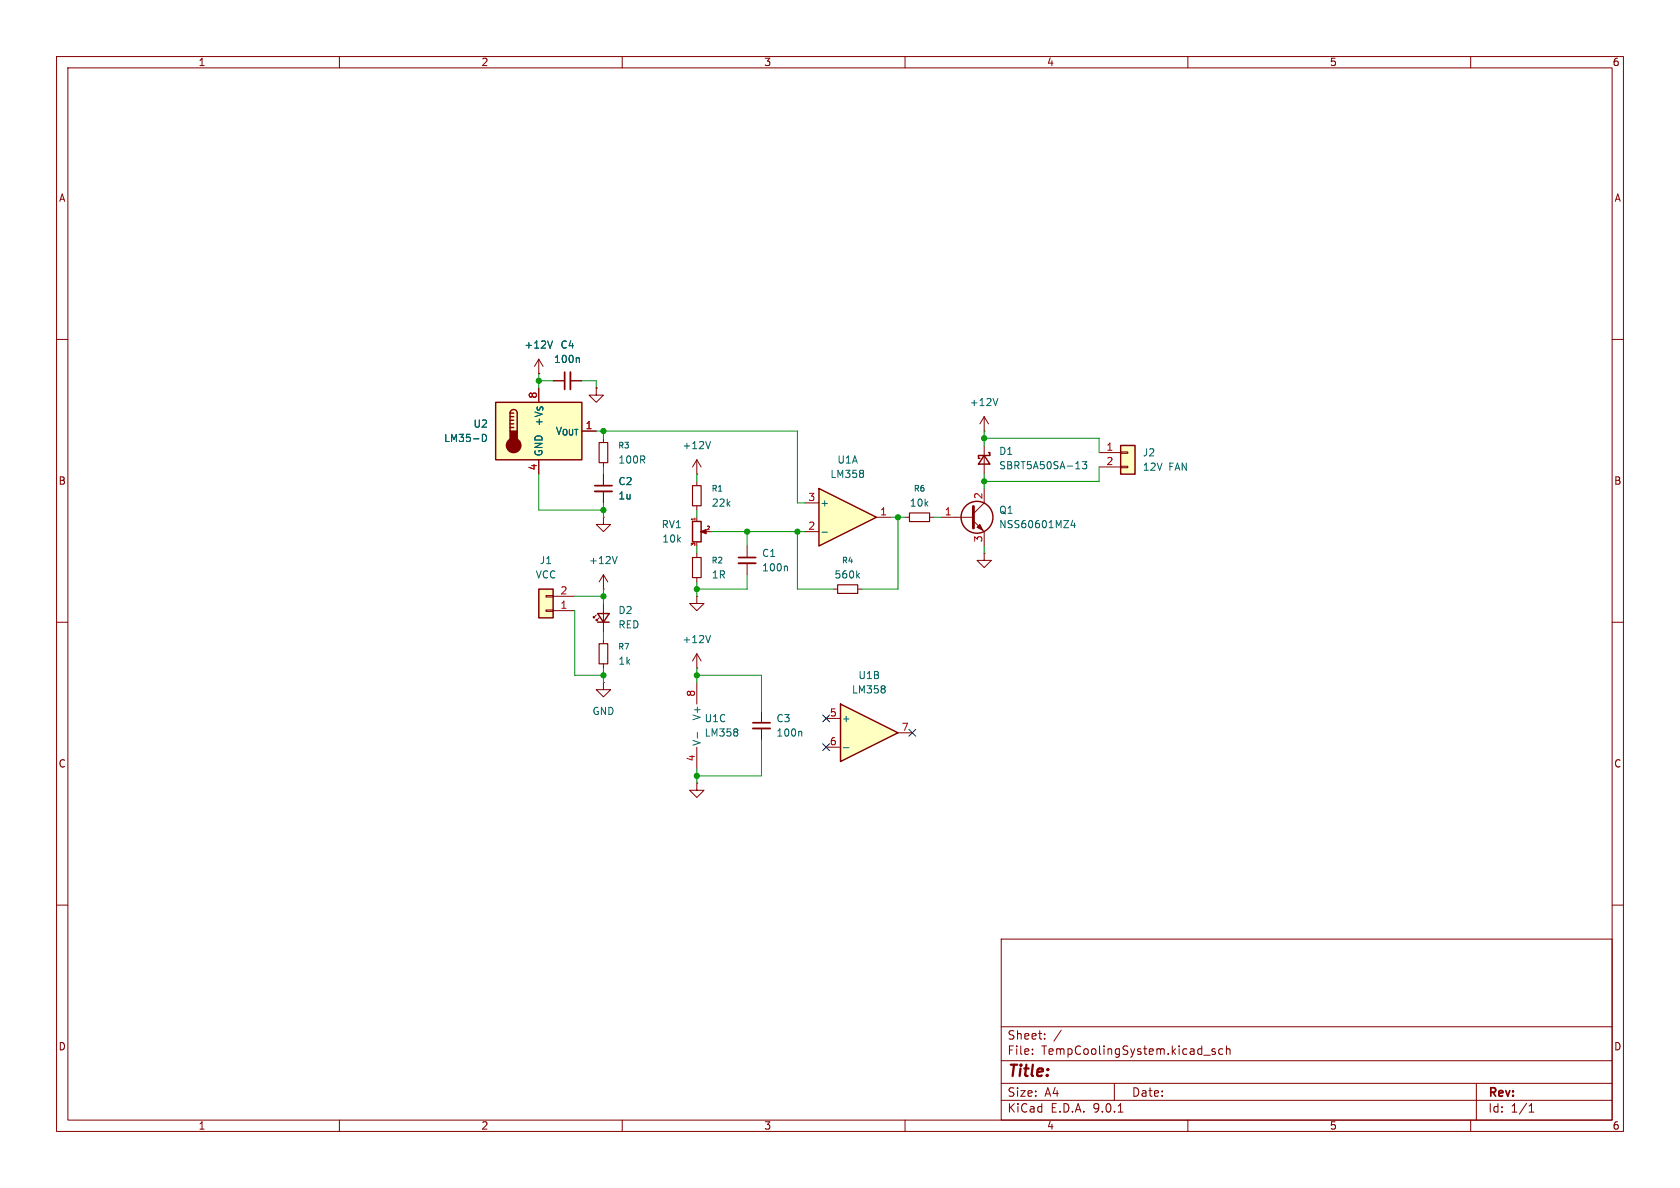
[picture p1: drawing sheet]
<svg xmlns="http://www.w3.org/2000/svg" width="297mm" height="210mm" viewBox="0 0 297 210" stroke-linecap="round" stroke-linejoin="round" font-family="sans-serif">
<g fill="none" stroke="#840000" stroke-width=".18">
<path d="M10 10h277v190h-277zM12 12h273v186h-273zM60 10v2M110 10v2M160 10v2M210 10v2M260 10v2M10 60h2M285 60h2M10 110h2M285 110h2M10 160h2"/>
<path d="M177 166h108v32h-108zM285 160h2M60 198v2M110 198v2M160 198v2M177 194.5h108M177 191.5h108M177 187.5h108M177 181.5h108M182.5 186.3v.1M182.5 185.5v.1M184.7 183.6v.1"/>
<path d="M184.7 182.8v.1M187.6 182.1l-1.3 2M197 191.5v3M197.7 196.6h.8M210 198v2M212.8 186.5h1.2M214.8 185.5l-.3-.1-.3 .2 .1 .2 .5 .2v.3h-.6M216.2 185.5l-.5-.1-.2 .3v.4l.1 .2h.6M216.8 185.5l.2-.1 .4 .1 .1 .9M216.8 184.9v1.5M260 198v2M261 191.5v6.5"/>
<path d="M270.3 196.6h.9M270.3 195.5l.4-.4v1.5"/>
</g>
<path d="M144.8 86.4l10.1 5-10.1 5.1z" fill="#ffffc2"/>
<path d="M144.8 86.4l10.1 5-10.1 5.1zM174 80.5l1 1.5h-2zM174.8 80h.2v.5h-2v.5h.2M105.7 108.5h2l-1 1.5zM105.7 110h2" fill="none" stroke="#840000" stroke-width=".25"/>
<g fill="none" stroke="#840000" stroke-width=".18">
<path d="M174 76.2h.1M174 73.7l-.8 1.2M174 73.7l.8 1.2M174 73.7v2.5M174 78.7v5.1M123.2 97.8v.8M142.2 88.9h2.6M142.2 94h2.6M154.9 91.4h2.6M105.4 108.7l-.5 .5v-.2v.2h.3M105.9 109.2l-.5 .5v-.2v.2h.3M106.7 106.7v5.1"/>
<path d="M106.7 113v.8M106.7 117.3v.8M123.2 102.1v.8"/>
</g>
<path d="M176.4 70.4l-.4 1.3M145.3 94.1h1M152.6 83.3v.3M152.6 83.8v.5M190.2 82.9h.7M191.3 81.6h.8l-.4 .5 .4 .1v.6l-.2 .1-.6-.1" fill="none" stroke="#006464" stroke-width=".18"/>
<path d="M122.4 98.6h1.6v3.5h-1.6zM105.9 113.8h1.5v3.5h-1.5z" fill="none" stroke="#840000" stroke-width=".2"/>
<path d="M198.1 78.7h2.6v5.1h-2.6z" fill="#ffffc2"/>
<path d="M198.1 78.7h2.6v5.1h-2.6z" fill="none" stroke="#840000" stroke-width=".25"/>
<path d="M198.1 79.9h1.3v.2h-1.3zM194.3 80h3.8M194.3 82.6h3.8M198.1 82.4h1.3v.3h-1.3z" fill="none" stroke="#840000" stroke-width=".18"/>
<path d="M148.6 124.5l10.1 5-10.1 5.1z" fill="#ffffc2"/>
<g fill="none" stroke="#840000" stroke-width=".25">
<path d="M148.6 124.5l10.1 5-10.1 5.1z"/>
<circle cx="172.7" cy="91.4" r="2.82"/>
</g>
<path d="M160 91.4h.8M164.3 91.4h.8M166.4 91.4h5.7M172.1 92.1l1.9 1.9v2.5M174 97.8v1.3h1.3l-1.3 1.2-1.3-1.2h1.3M174 97.8h.1M174 86.4v2.5l-1.9 1.9M146 127h2.6M146 132.1h2.6M158.7 129.5h2.6" fill="none" stroke="#840000" stroke-width=".18"/>
<path d="M189.6 92l-.3 .9h.8M189.9 92.4v.9M149.1 132.2h1M156.4 121.4v.3M156.4 121.9v.5" fill="none" stroke="#006464" stroke-width=".18"/>
<path d="M172.1 89.5v3.8" fill="none" stroke="#840000" stroke-width=".51"/>
<path d="M173.2 92.7l.5 1-1-.5z" fill="#840000" stroke="#840000" stroke-width=".18"/>
<path d="M160.8 90.7h3.5v1.5h-3.5z" fill="none" stroke="#840000" stroke-width=".2"/>
<path d="M95.2 104.1h2.6v5.1h-2.6z" fill="#ffffc2"/>
<path d="M122.4 92.2h1.6v3.6h-1.6zM95.2 104.1h2.6v5.1h-2.6z" fill="none" stroke="#840000" stroke-width=".25"/>
<g fill="none" stroke="#840000" stroke-width=".18">
<path d="M123.2 91.4v.7M123.2 95.9v.6M124.7 94h1M132.1 96.5v2.1M132.1 99.6v2M96.5 107.8h1.3v.3h-1.3zM96.5 105.3h1.3v.2h-1.3zM97.8 108h3.8M97.8 105.4h3.8M106.7 104.1h.1M106.7 101.6l-.8 1.3M106.7 101.6l.7 1.3"/>
<path d="M106.7 101.6v2.5M123.2 118.1h.1M123.2 105.4v1.3h1.3l-1.3 1.3-1.3-1.3h1.3M123.2 105.4h.1M123.2 115.6l-.8 1.2M123.2 115.6l.8 1.2M123.2 115.6v2.5M147.3 104.1h.8M151.6 104.1h.8M106.7 120.7v1.2h1.2l-1.2 1.3-1.3-1.3h1.3M106.7 120.7h.1M123.2 138.4v1.3h1.3l-1.3 1.3-1.3-1.3h1.3"/>
<path d="M123.2 138.4h.1M123.2 120.7v3.8M123.2 132.1v3.8M134.6 125.7v2.1M134.6 128.8v2"/>
</g>
<path d="M130.6 98.6h3M133.1 127.8h3" fill="none" stroke="#840000" stroke-width=".3"/>
<path d="M130.6 99.6h3M133.1 128.8h3" fill="none" stroke="#840000" stroke-width=".33"/>
<path d="M109.1 98.4l-.4 1.2M125.6 112.3l-.4 1.3M139 100.1l.2 .2v.6M151.6 101.7l.3 .5M151.9 101.3l-.4 .5M123.3 129.5v1M130.4 129v.3M130.4 129.5v.5M141.6 129.3l.1 .2v.6" fill="none" stroke="#006464" stroke-width=".18"/>
<path d="M148.1 103.4h3.5v1.5h-3.5z" fill="none" stroke="#840000" stroke-width=".2"/>
<path d="M123.8 94l1-.4v.8l-1-.4h.3z" fill="#840000" stroke="#840000" stroke-width=".18"/>
<path d="M122.9 91.6v.3" fill="none" stroke="#a90000" stroke-width=".18"/>
<path d="M87.6 71.1h15.3v10.2h-15.3z" fill="#ffffc2"/>
<path d="M87.6 71.1h15.3v10.2h-15.3zM90.2 73a.64 .64 0 0 1 .6-.6 .64 .64 0 0 1 .6 .6v3.2M90.2 73v3.2M90.2 73h.6M90.2 73.7h.6M90.2 74.3h.6M90.2 74.9h.6M90.2 75.6h.6" fill="none" stroke="#840000" stroke-width=".25"/>
<g fill="#840000" stroke="#840000" stroke-width=".25">
<path d="M90.2 76.2h1.2v1.9h-1.2z"/>
<circle cx="90.8" cy="78.7" r="1.27"/>
</g>
<g fill="none" stroke="#840000" stroke-width=".18">
<path d="M95.2 66h.1M95.2 63.5v2.5M95.2 68.6v2.5M95.2 63.5l-.7 1.3M95.2 63.5l.8 1.3M97.8 67.3h2M100.8 67.3h2.1M105.4 68.6v1.3h1.3l-1.3 1.2-1.3-1.2h1.3M105.4 68.6h.1M106.7 77.5v.7M95.2 81.3v2.5M106.7 91.4v1.3h1.2l-1.2 1.3-1.3-1.3h1.3"/>
<path d="M106.7 91.4h.1M106.7 81.8v.8M106.7 83.8v2.1M106.7 86.9v2M123.2 83.8h.1M123.2 81.3l-.8 1.3M123.2 81.3l.8 1.3M123.2 81.3v2.5M123.2 85.1v.8M123.2 89.4v.8"/>
</g>
<path d="M85.3 76.8a.64 .64 0 0 1 .7 .6 .64 .64 0 0 1-.7 .6zM97.7 60.3l-.5 1.2M102.2 63.2l.2 .2v.7M125.6 78l-.4 1.3" fill="none" stroke="#006464" stroke-width=".18"/>
<path d="M99.8 65.8v3M105.2 85.9h3" fill="none" stroke="#840000" stroke-width=".3"/>
<path d="M100.8 65.8v3M105.2 86.9h3" fill="none" stroke="#840000" stroke-width=".33"/>
<path d="M105.9 78.2h1.5v3.6h-1.5zM122.4 85.9h1.6v3.5h-1.6z" fill="none" stroke="#840000" stroke-width=".2"/>
<g fill="none" stroke="#009600" stroke-width=".18">
<path d="M95.2 66v2.6M95.2 67.3h2.6M102.9 67.3h2.5v1.3M105.4 76.2h35.6v12.7h1.2M106.7 76.2v1.3M174 76.2v2.5M174 77.5h20.3v2.5M95.2 83.8v6.4h11.5M106.7 82.6v1.2M106.7 88.9v2.5M123.2 83.8v1.3M123.2 90.2v1.2"/>
<path d="M123.2 96.5v1.3M125.7 94h16.5M132.1 94v2.5M141 94v10.1h6.3M157.5 91.4h2.5M158.7 91.4v12.7h-6.3M165.1 91.4h1.3M174 83.8v2.6M174 96.5v1.3M194.3 82.6v2.5h-20.3M101.6 108v11.4h5.1M101.6 105.4h5.1"/>
<path d="M106.7 104.1v2.6M106.7 111.8v1.2M106.7 118.1v2.6M123.2 102.9v2.5M123.2 118.1v2.6M123.2 119.4h11.4v6.3M132.1 101.6v2.5h-8.9M123.2 135.9v2.5M134.6 130.8v6.4h-11.4"/>
</g>
<path d="M145.4 126.4l1.3 1.2M145.4 131.5l1.3 1.2M146.7 126.4l-1.3 1.2M146.7 131.5l-1.3 1.2M160.7 128.9l1.2 1.2M161.9 128.9l-1.2 1.2" fill="none" stroke="#000084" stroke-width=".18"/>
<g fill="#009600" stroke="#009600" stroke-width=".18">
<circle cx="141" cy="94" r=".46"/>
<circle cx="158.7" cy="91.4" r=".46"/>
<circle cx="174" cy="77.5" r=".46"/>
<circle cx="174" cy="85.1" r=".46"/>
<circle cx="123.2" cy="104.1" r=".46"/>
<circle cx="106.7" cy="105.4" r=".46"/>
<circle cx="123.2" cy="119.4" r=".46"/>
<circle cx="123.2" cy="137.2" r=".46"/>
<circle cx="106.7" cy="119.4" r=".46"/>
<circle cx="132.1" cy="94" r=".46"/>
<circle cx="106.7" cy="76.2" r=".46"/>
<circle cx="95.2" cy="67.3" r=".46"/>
<circle cx="106.7" cy="90.2" r=".46"/>
</g>
<text font-size="2.8" fill="#840000" x="178" y="190.9">Title:</text>
<g font-size="2.1" fill="#840000">
<text x="178" y="184">Sheet:</text>
<text x="178" y="186.7">File:</text>
<text x="184.1" y="186.7">TempCoolingSystem.kicad_sch</text>
<text x="178" y="196.9">KiCad</text>
<text x="178" y="194.1">Size:</text>
<text x="184.7" y="194.1">A4</text>
<text x="185.7" y="196.9">E.D.A.</text>
<text x="193.3" y="196.9">9.0.1</text>
<text x="200" y="194.1">Date:</text>
<text x="263" y="194.3">Rev:</text>
<text x="263" y="196.9">Id:</text>
<text x="267.1" y="196.9">1/1</text>
</g>
<g font-size="1.8" fill="#840000">
<text x="35" y="11.9">1</text>
<text x="85" y="11.9">2</text>
<text x="135" y="11.9">3</text>
<text x="185" y="11.9">4</text>
<text x="235" y="11.9">5</text>
<text x="285" y="11.9">6</text>
<text x="10.3" y="35.9">A</text>
<text x="285.3" y="35.9">A</text>
<text x="10.3" y="85.9">B</text>
<text x="285.3" y="85.9">B</text>
<text x="10.3" y="135.9">C</text>
<text x="285.3" y="135.9">C</text>
<text x="10.3" y="185.9">D</text>
<text x="285.3" y="185.9">D</text>
<text x="35" y="199.9">1</text>
<text x="85" y="199.9">2</text>
<text x="135" y="199.9">3</text>
<text x="185" y="199.9">4</text>
<text x="235" y="199.9">5</text>
<text x="285" y="199.9">6</text>
</g>
<g font-size="1.8" fill="#006464">
<text x="92.6" y="61.8">+12V</text>
<text x="97.8" y="64.4">100n</text>
<text x="99" y="61.8">C4</text>
<text x="171.3" y="72">+12V</text>
<text x="83.6" y="75.8">U2</text>
<text x="96.1" y="75.5" transform="rotate(-90 96.1 75.5)">+V_{S}</text>
<text x="98.1" y="77.1">V_{OUT}</text>
<text x="78.4" y="78.3">LM35-D</text>
<text x="96.1" y="80.8" transform="rotate(-90 96.1 80.8)">GND</text>
<text x="109.2" y="82.1">100R</text>
<text x="120.5" y="79.6">+12V</text>
<text x="147.9" y="82.1">U1A</text>
<text x="176.5" y="80.6">D1</text>
<text x="176.5" y="83.2">SBRT5A50SA-13</text>
<text x="201.9" y="80.9">J2</text>
<text x="201.9" y="83.4">12V</text>
<text x="206.6" y="83.4">FAN</text>
<text x="109.2" y="86">C2</text>
<text x="109.2" y="88.5">1u</text>
<text x="125.7" y="89.8">22k</text>
<text x="144.9" y="89.8">+</text>
<text x="146.7" y="84.7">LM358</text>
<text x="160.7" y="89.8">10k</text>
<text x="116.9" y="93.6">RV1</text>
<text x="176.5" y="91">Q1</text>
<text x="176.5" y="93.6">NSS60601MZ4</text>
<text x="95.3" y="99.9">J1</text>
<text x="104" y="99.9">+12V</text>
<text x="117" y="96.1">10k</text>
<text x="134.6" y="98.7">C1</text>
<text x="134.6" y="101.2">100n</text>
<text x="94.6" y="102.5">VCC</text>
<text x="125.7" y="102.5">1R</text>
<text x="147.4" y="102.5">560k</text>
<text x="109.2" y="108.7">D2</text>
<text x="109.2" y="111.3">RED</text>
<text x="120.5" y="113.9">+12V</text>
<text x="109.2" y="117.7">1k</text>
<text x="150.5" y="122.8">LM358</text>
<text x="151.7" y="120.2">U1B</text>
<text x="104.6" y="126.6">GND</text>
<text x="124.1" y="132" transform="rotate(-90 124.1 132)">V-</text>
<text x="124.1" y="127.5" transform="rotate(-90 124.1 127.5)">V+</text>
<text x="124.5" y="127.9">U1C</text>
<text x="124.5" y="130.4">LM358</text>
<text x="137.2" y="127.9">C3</text>
<text x="137.2" y="130.4">100n</text>
<text x="148.7" y="127.9">+</text>
</g>
<g font-size="1.8" fill="#a90000">
<text x="95" y="70.6" transform="rotate(-90 95 70.6)">8</text>
<text x="103.4" y="75.9">1</text>
<text x="95" y="83.3" transform="rotate(-90 95 83.3)">4</text>
<text x="195.5" y="79.8">1</text>
<text x="195.5" y="82.3">2</text>
<text x="142.8" y="88.6">3</text>
<text x="173.7" y="88.3" transform="rotate(-90 173.7 88.3)">2</text>
<text x="142.8" y="93.7">2</text>
<text x="155.5" y="91.2">1</text>
<text x="166.9" y="91.2">1</text>
<text x="173.7" y="96" transform="rotate(-90 173.7 96)">3</text>
<text x="99" y="107.7">1</text>
<text x="99" y="105.2">2</text>
<text x="122.9" y="123.3" transform="rotate(-90 122.9 123.3)">8</text>
<text x="146.6" y="126.7">5</text>
<text x="146.6" y="131.8">6</text>
<text x="159.3" y="129.3">7</text>
<text x="122.9" y="134.7" transform="rotate(-90 122.9 134.7)">4</text>
</g>
<g font-size="1.4" fill="#006464">
<text x="109.2" y="79.5">R3</text>
<text x="125.7" y="87.1">R1</text>
<text x="161.4" y="87.1">R6</text>
<text x="125.7" y="99.8">R2</text>
<text x="148.7" y="99.8">R4</text>
<text x="109.2" y="115">R7</text>
</g>
<g font-size=".9" fill="#a90000">
<text x="122.9" y="92.2" transform="rotate(-90 122.9 92.2)">1</text>
<text x="124.8" y="93.7">2</text>
<text x="122.9" y="96.7" transform="rotate(-90 122.9 96.7)">3</text>
</g>
</svg>
